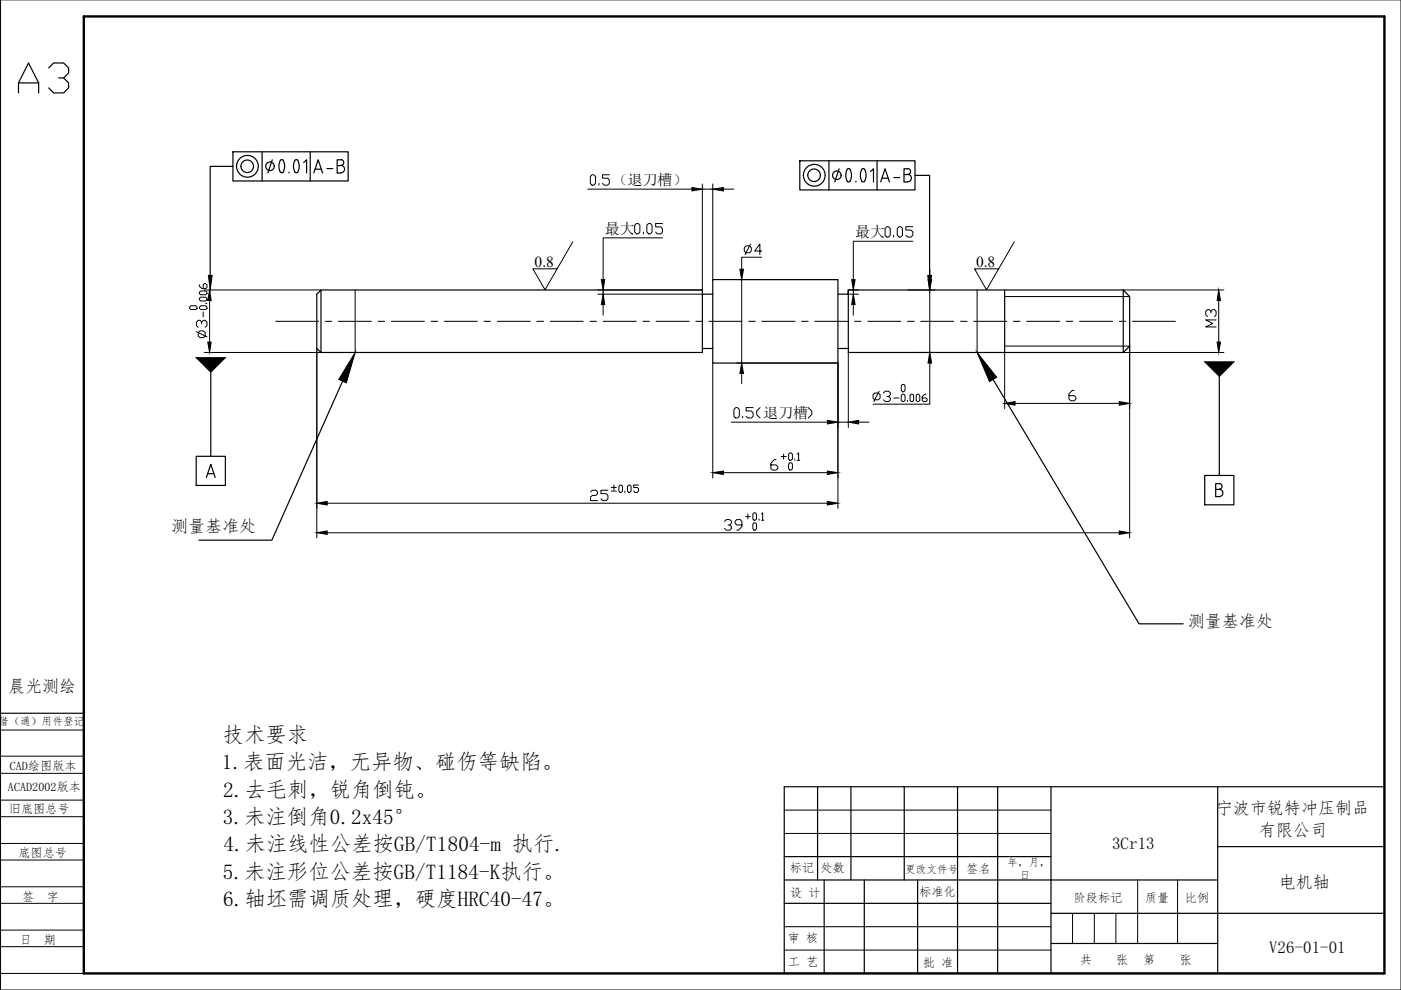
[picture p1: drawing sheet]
<svg xmlns="http://www.w3.org/2000/svg" width="297mm" height="210mm" viewBox="0 0 297 210" stroke-linecap="round" stroke-linejoin="round" font-family="sans-serif">
<g fill="none" stroke="#000" stroke-width=".21">
<path d="M.1 0h296.9v209.9h-296.9zM.1 154.8h17.7M.1 178.8h17.7M.1 173.2h17.7M.1 169.6h17.7M.1 164h17.7M.1 160.3h17.7M166.3 176.7h56.5M166.3 171.8h56.5M.1 197.2h17.7M.1 191.5h17.7M.1 188h17.7"/>
<path d="M.1 182.3h17.7M166.3 196.5h56.5M.1 206.4h17.7M.1 200.7h17.7M166.3 201.4h56.5"/>
</g>
<path d="M17.8 3.5h275.7v202.9h-275.7z" fill="none" stroke="#000" stroke-width=".51"/>
<g fill="none" stroke="#000" stroke-width=".25">
<path d="M151.1 59.3h26.6v17.7h-26.6zM67.2 62.4l.9-.9v13.2l-.9-.8zM68.1 61.5h80.8v13.2h-80.8M148.9 73.9h2.2M148.9 62.4h2.2M177.7 62.4h2.2v-.9v13.2h58.3M177.7 73.9h2.2M179.9 61.5h58.3M213 61.5v13.2M238.2 61.5l1.3 1.4v10.5l-1.3 1.3zM.1 151.2h17.7M173.3 166.8v19.8"/>
<path d="M180.4 166.8v19.8M191.7 166.8v19.8M203 166.8v39.6M211.5 166.8v39.6M222.8 166.8v39.6M258.2 166.8v39.6M258.2 179.5h35.3M293.5 166.8h-127.2v39.6h127.2M166.3 191.5h56.5M166.3 186.6h91.9M166.3 181.6h56.5M174.7 186.6v19.8"/>
<path d="M183.2 186.6v19.8M194.5 186.6v19.8M222.8 193.6h70.7M17.8 206.4v-39.6v39.6M222.8 200h35.4"/>
</g>
<path d="M121.4 51.3l-5.8 10.1-2.6-4.4h5.1M215 51.3l-5.8 10.1-2.6-4.4h5.1M227.4 193.6v6.4M232 193.6v6.4M236.6 193.6v6.4M241.2 186.6v13.4M249.7 186.6v13.4" fill="none" stroke="#000" stroke-width=".21"/>
<g fill="none" stroke="#000" stroke-width=".21">
<path d="M58.4 68.1h9.1M68.9 68.1h1.4M71.7 68.1h7.1M75.3 61.5v13.2M80.2 68.1h1.4M83 68.1h7M91.4 68.1h1.4M94.2 68.1h7M102.6 68.1h1.4M105.4 68.1h7M113.8 68.1h1.5M116.7 68.1h6.9"/>
<path d="M125.1 68.1h1.4M127.9 68.1h7M136.3 68.1h1.4M139.1 68.1h7M147.5 68.1h1.4M150.3 68.1h7M158.7 68.1h1.4M161.5 68.1h7.1M170 68.1h1.4M172.7 68.1h7.1M181.2 68.1h1.4M184 68.1h7"/>
<path d="M192.4 68.1h1.4M195.2 68.1h7M203.7 68.1h1.3M206.4 68.1h7.1M207.2 61.5v13.2M214.9 68.1h1.4M217.7 68.1h7M226.1 68.1h1.4M228.9 68.1h7M237.3 68.1h1.4M240.1 68.1h9.1"/>
</g>
<!-- layer: XkQE -->
<path d="M213 62.9h26.5M213 73.4h26.5" fill="none" stroke="#000" stroke-width=".21"/>
<g fill="none" stroke="#000" stroke-width=".21">
<path d="M125.5 37.1h.4l.4 .3v1.5l-.4 .4h-.4l-.3-.4v-1.5zM127 38.9v.4M129.2 37.1h-1.5v.7h1.1l.4 .4v.7l-.4 .4h-.7l-.4-.4M148.9 39v22.5h-22.1M151.1 39v20.3M124.6 40.1h22.1M134.6 47.7l.3-.3h.4l.4 .3v1.5l-.4 .4h-.4l-.3-.4zM136.4 49.2v.4M137.1 47.7l.4-.3h.4l.3 .3v1.5l-.3 .4h-.4l-.4-.4zM140.4 50.4h-12.5v8.9M140.4 47.4h-1.4v.7h1.1l.3 .4v.7l-.3 .4h-.8l-.3-.4M148.9 40.1h2.2"/>
<path d="M153.4 40.1h2.2M156.2 59.3h21.5M157.3 59.3v17.7M157.8 52.5l.4-.4h.7l.4 .4v.7l-.4 .4h-.7l-.4-.4zM159.1 51.7l-1.1 2.3M161.5 54.5h-4.2v2.6M161.5 53.2h-1.5l1.1-1.5v2.3M187.6 48.4l.4-.3h.4l.4 .3v1.5l-.4 .4h-.4l-.4-.4zM189.5 49.9v.4M190.2 48.4l.4-.3h.4l.3 .3v1.5l-.3 .4h-.4l-.4-.4zM193.5 51.2h-12.6v8.1M193.5 48.1h-1.4v.7h1.1l.3 .4v.7l-.3 .4h-.8l-.3-.4"/>
<path d="M197.1 57.1v2.2M40.5 64.8h1l.3 .3v.3l-.3 .2h-1l-.3-.2v-.3zM41.6 70.3l2.3 1.1M42 70.5l.4-.3h.7l.4 .3v.8l-.4 .3h-.7l-.4-.3zM42.3 63.3l.3-.3h1l.3 .3v.3l-.3 .2h-1l-.3-.2zM42.3 61.9l.3-.2h1l.3 .2v.3l-.3 .3h-1l-.3-.3zM42.3 60.4v.3l.5 .5h.8l.3-.3v-.5l-.3-.3h-.3l-.2 .3v.8M42.6 64.8h1l.3 .3v.3l-.3 .2h-1l-.3-.2v-.3zM42.7 68.7v-.4l-.3-.4h-.4l-.4 .4v.7l.4 .4M42.7 68.3l.4-.4h.4l.4 .4v.7l-.4 .4M43.1 66.1v1.1M43.3 61.5h24.8"/>
<path d="M43.3 74.7h24.8M43.6 64.3h.3M44.4 63.7v8.8M67.2 73.9v40.2M126.8 62.4h22.1M127.9 61.5v.9M127.9 64.6v2.2M151.1 77v24.4M156.2 77h21.5v30.8M157.3 79.2v2.2M179.9 61.5h2.1M179.9 74.7v15.9"/>
<path d="M179.9 62.4h2.1M180.9 61.5v.9M180.9 64.6v2.2M192.5 61.5h5.7M193.7 74.7h4.5M197.1 77v8.7h-12M197.1 61.5v13.2M213 74.7v11.9M238.2 61.5h21.3M238.2 74.7h21.3M239.5 73.4v40.7M256.7 66.4v-.4l-.3-.4h-.4l-.4 .4v.7l.4 .4"/>
<path d="M256.7 66l.4-.4h.4l.3 .4v.7l-.3 .4M257.8 67.8h-2.2l1.5 .8-1.5 .7h2.2M258.4 63.7v8.8M155.1 89.5h20.3M155.6 86.8l.4-.4h.4l.3 .4v1.5l-.3 .3h-.4l-.4-.3zM157.5 88.3v.3M159.7 86.4h-1.5v.7h1.1l.4 .4v.8l-.4 .3h-.7l-.4-.3M161.1 86.4l-.7 .7v.8l.7 .7M164.5 97.5h-.3l-.8 .7v1.1l.4 .4h.7l.4-.4v-.4l-.4-.3h-1.1M165.6 96.8h1.1M166.1 96.3v1M167.2 96.3l.3-.3h.2l.3 .3v1l-.3 .3h-.2l-.3-.3z"/>
<path d="M167.2 98.4l.3-.3h.2l.3 .3v1l-.3 .3h-.2l-.3-.3zM168.5 97.3v.3M169 96.3l.3-.3v1.6M169 97.6h.6M171.4 86.4l.7 .7v.8l-.7 .7M177.7 89.5h2.2M182.1 89.5h2.2M185.1 83.7l.4-.4h.7l.4 .4v.7l-.4 .4h-.7l-.4-.4zM186.4 82.9l-1.1 2.2M187.3 83.3l.4-.4h.7l.4 .4v.4l-.4 .3h-.3M188.4 84l.4 .4v.4l-.4 .3h-.7l-.4-.3M189.5 84.4h1.1"/>
<path d="M191.1 81.8l.3-.3h.2l.3 .3v1l-.3 .3h-.2l-.3-.3zM191.1 83.8l.3-.2h.2l.3 .2v1.1l-.3 .2h-.2l-.3-.2zM192.4 84.9v.2M192.9 83.8l.3-.2h.2l.3 .2v1.1l-.3 .2h-.2l-.3-.2zM194.3 83.8l.2-.2h.3l.2 .2v1.1l-.2 .2h-.3l-.2-.2zM196.3 83.6h-.2l-.6 .5v.8l.3 .2h.5l.3-.2v-.3l-.3-.2h-.8M215.2 85.5h22.1M227.7 82.8h-.3l-.8 .7v1.1l.4 .4h.7l.4-.4v-.3l-.4-.4h-1.1M69.4 113h167.9M69.4 106.7h106M125.2 104.3l.4-.4h.7l.4 .4v.4l-.4 .3h-.7l-.4 .4v.7h1.5M128.9 103.9h-1.5v.8h1.1l.4 .3v.8l-.4 .3h-.7l-.4-.3"/>
<path d="M129.6 104.1h1.1M129.6 103.3h1.1M130.2 102.8v1.1M131.5 102.8h.2l.3 .3v1l-.3 .3h-.2l-.3-.3v-1zM132.5 104.1v.3M133 103.1l.3-.3h.2l.3 .3v1l-.3 .3h-.2l-.3-.3zM135.4 102.8h-1v.5h.7l.3 .3v.5l-.3 .3h-.5l-.2-.3M153.4 100.2h22M153.6 110.5l.4-.3h.7l.4 .3v.4l-.4 .4h-.3M154.7 111.3l.4 .3v.4l-.4 .4h-.7l-.4-.4M157.3 111.3h-1.1l-.3-.4v-.4l.3-.3h.8l.3 .3v1.1l-.7 .8h-.4M158.1 109.5h1"/>
<path d="M158.6 109v1M159.6 109l.3-.3h.2l.3 .3v1l-.3 .3h-.2l-.3-.3zM159.6 111.1l.3-.3h.2l.3 .3v1l-.3 .3h-.2l-.3-.3zM160.9 110v.3M161.4 109l.3-.3v1.6M161.4 110.3h.6"/>
</g>
<g fill="#000" stroke="#000" stroke-width=".21">
<path d="M146.7 39.8l2.2 .3-2.2 .4zM151.1 40.1l2.3-.3v.7zM127.5 59.3h.7l-.3 2.2zM156.9 57.1h.7l-.3 2.2zM180.6 59.3h.7l-.4 2.2zM196.8 59.3h.7l-.4 2.2zM44.4 61.5l.4 2.2h-.7zM44.1 72.5h.7l-.4 2.2zM127.9 62.4l.3 2.2h-.7zM157.3 77l.3 2.2h-.7zM180.9 62.4l.4 2.2h-.7zM197.1 74.7l.4 2.3h-.7z"/>
<path d="M258.4 61.5l.4 2.2h-.8zM258 72.5h.8l-.4 2.2zM151.1 100.2l2.3-.3v.7zM175.4 99.9l2.3 .3-2.3 .4zM175.4 89.1l2.3 .4-2.3 .4zM179.9 89.5l2.2-.4v.8zM213 85.5l2.2-.4v.8zM237.3 85.1l2.2 .4-2.2 .4zM67.2 113l2.2-.4v.7zM67.2 106.7l2.2-.4v.8zM175.4 106.3l2.3 .4-2.3 .4zM237.3 112.6l2.2 .4-2.2 .3z"/>
</g>
<!-- layer: AM_5 -->
<g fill="none" stroke="#000" stroke-width=".25">
<path d="M49.4 35.3h-4.8v23.1M49.4 32.2h24.4v6.2h-24.4zM55.6 32.2v6.2M57.7 33.9l-.9 2.8M59.4 34a.4 .4 0 0 1 .7 0M59.4 34a2.38 2.38 0 0 0 .2 2.6h.3a2.38 2.38 0 0 0 .1-2.6M61.3 36.5v.2M62.5 34a.4 .4 0 0 1 .7 0M62.5 34a2.6 2.6 0 0 0 0 2.5M63.1 34a2.38 2.38 0 0 1-.1 2.6l-.5-.1M64.4 34.5l.6-.6v2.8M65.8 32.2v6.2"/>
<path d="M66.5 36.7l1-2.8 .9 2.8M66.8 35.9h1.3M69.3 35.7h1.3M71.5 35.1h.8M72.3 33.8a.61 .61 0 0 1 .6 .7 .61 .61 0 0 1-.6 .6 .78 .78 0 0 1 .8 .7 .78 .78 0 0 1-.8 .8M72.3 33.9h-.8v2.8h.8M169.6 34.1h24.4v6.2h-24.4zM175.8 34.1v6.2M177.9 35.8l-.9 2.8M179.6 35.9a.4 .4 0 0 1 .6 0M179.6 38.4a.4 .4 0 0 0 .6 0M179.6 35.9a2.6 2.6 0 0 0 0 2.5"/>
<path d="M180.2 35.9a2.6 2.6 0 0 1 0 2.5M181.5 38.4v.2M182.7 35.9a.4 .4 0 0 1 .6 0M182.7 38.4a.4 .4 0 0 0 .6 0M182.7 35.9a2.6 2.6 0 0 0 0 2.5M183.3 35.9a2.6 2.6 0 0 1 0 2.5M184.6 36.4l.6-.6v2.8M186 34.1v6.2M186.7 38.6l.9-2.8 1 2.8M187 37.8h1.3M189.5 37.6h1.2M191.7 37h.8"/>
<path d="M192.5 37a.78 .78 0 0 1 .7 .8 .78 .78 0 0 1-.7 .7M192.5 35.7a.61 .61 0 0 1 .6 .7 .61 .61 0 0 1-.6 .6M192.5 35.8h-.8v2.8h.8M194 37.2h3.1v21.2M44.7 78.9v17.8M258.5 79.8v21M41.6 96.7h6.2v6.2h-6.2zM72.6 80.8l-15 33.7h-15.4M210.6 80.4l30.9 51.9h9.4M43.8 101.2l.9-2.8 .9 2.8M44 100.4h1.3M255.4 100.8h6.2v6.2h-6.2z"/>
<path d="M257.8 103.8h.7M258.5 102.5a.61 .61 0 0 1 .6 .6 .61 .61 0 0 1-.6 .6 .78 .78 0 0 1 .8 .8 .78 .78 0 0 1-.8 .8h-.7v-2.8h.7"/>
<circle cx="52.4" cy="35.3" r="1.33"/>
<circle cx="52.5" cy="35.3" r="2.31"/>
<circle cx="57.2" cy="35.3" r=".91"/>
<circle cx="172.6" cy="37.2" r="1.33"/>
<circle cx="172.6" cy="37.2" r="2.31"/>
<circle cx="177.4" cy="37.2" r=".91"/>
</g>
<path d="M44.2 58.4h.8l-.4 3.1zM196.7 58.4h.8l-.4 3.1zM41.6 75.8h6.2l-3.1 3.1zM255.4 76.7h6.2l-3.1 3.1zM75.3 74.7l-1.9 6.5-1.6-.8zM207.2 74.7l4.1 5.3-1.5 .9z" fill="#000" stroke="#000" stroke-width=".21"/>
<text font-size="10.6" x="3.2" y="20.8">A3</text>
<g font-size="4.5">
<text x="47.2" y="157.3">技术要求</text>
<text x="47" y="163.1">1.表面光洁，无异物、碰伤等缺陷。</text>
<text x="47.3" y="168.9">2.去毛刺，锐角倒钝。</text>
<text x="47.3" y="174.6">3.未注倒角0.2x45°</text>
<text x="47.4" y="180.5">4.未注线性公差按GB/T1804-m 执行.</text>
<text x="47.3" y="186.3">5.未注形位公差按GB/T1184-K执行。</text>
<text x="47.3" y="192.1">6.轴坯需调质处理，硬度HRC40-47。</text>
</g>
<g font-size="3.6">
<text x="36.3" y="112.7">测量基准处</text>
<text x="251.8" y="133">测量基准处</text>
<text x="1.7" y="146.6">晨光测绘</text>
<text x="257.8" y="172.6">宁波市锐特冲压制品</text>
<text x="266.9" y="177.2">有限公司</text>
<text x="235.8" y="180">3Cr13</text>
<text x="271.1" y="188.3">电机轴</text>
<text x="269.1" y="202.2">V26-01-01</text>
</g>
<g font-size="3.3">
<text x="113.4" y="56.6">0.8</text>
<text x="207" y="56.6">0.8</text>
</g>
<g font-size="3.2">
<text x="129.9" y="39.3">（退刀槽）</text>
<text x="128.3" y="49.6">最大</text>
<text x="181.3" y="50.3">最大</text>
<text x="161.9" y="88.6">退刀槽</text>
</g>
<g font-size="2.6">
<text x="1.7" y="167.6">ACAD2002版本</text>
<text x="2.1" y="163.3">CAD绘图版本</text>
<text x="1.8" y="172.5">旧底图总号</text>
<text x="3.9" y="181.6">底图总号</text>
<text x="167.5" y="184.9">标记</text>
<text x="174" y="184.9">处数</text>
<text x="204.9" y="185.1">签名</text>
<text x="4.7" y="190.9">签</text>
<text x="9.9" y="190.9">字</text>
<text x="167.5" y="190.1">设 计</text>
<text x="194.9" y="189.9">标准化</text>
<text x="227.7" y="191.2">阶段标记</text>
<text x="242.7" y="191.3">质量</text>
<text x="251.2" y="191.3">比例</text>
<text x="4.1" y="200.1">日</text>
<text x="9.3" y="200.1">期</text>
<text x="166.9" y="199.7">审 核</text>
<text x="167" y="204.8">工 艺</text>
<text x="195.7" y="205.1">批 准</text>
<text x="228.9" y="204.4">共</text>
<text x="236.7" y="204.4">张</text>
<text x="242.4" y="204.5">第</text>
<text x="250.1" y="204.5">张</text>
</g>
<g font-size="2.3">
<text x="-.3" y="153.7">借（通）用件登记</text>
<text x="191.9" y="185.1">更改文件号</text>
<text x="213.6" y="183.6">年，月，</text>
<text x="216.2" y="186.4">日</text>
</g>
</svg>
